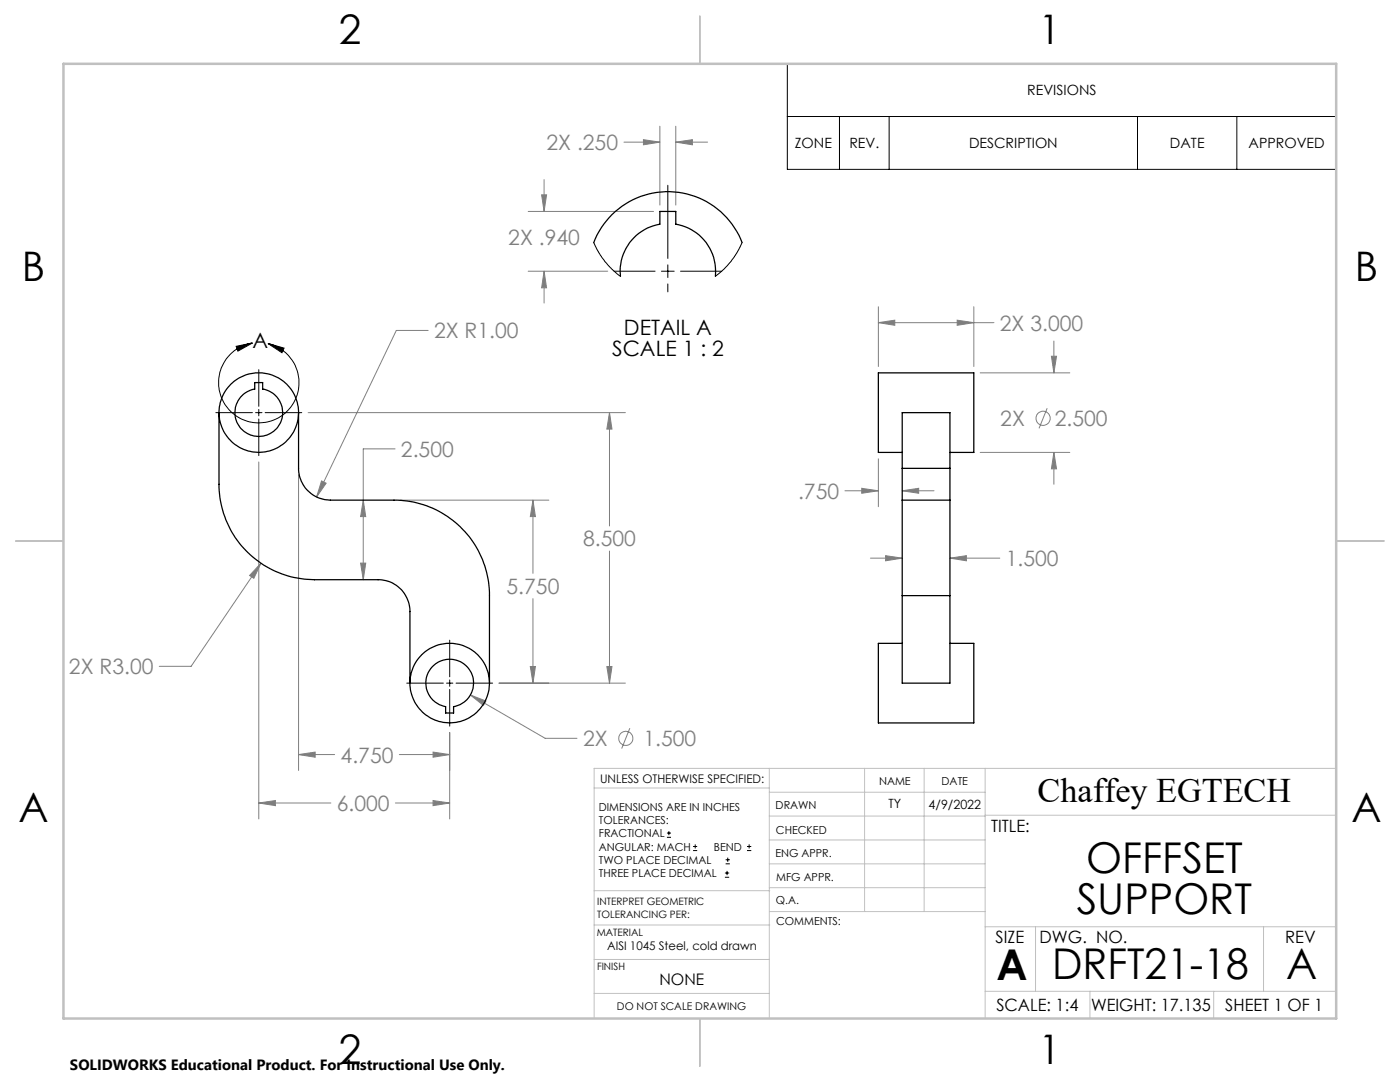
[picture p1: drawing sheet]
<svg xmlns="http://www.w3.org/2000/svg" width="279mm" height="216mm" viewBox="0 0 279 216" stroke-linecap="round" stroke-linejoin="round" font-family="sans-serif">
<g fill="none" stroke="#808080" stroke-width=".2">
<path d="M108.1 38.9h1l-.5 3.3zM108.6 35.8v6.4M124.5 28.4h7.2M128.4 27.9l3.3 .5-3.3 .5zM131.7 25.2v15.7M134.9 28.4l3.3-.5v1zM134.9 25.2v15.7M134.9 28.4h6.3M105.4 54.1h15.9M105.4 42.2h25M108.6 54.1l.5 3.3h-1zM108.6 54.1v6.4"/>
<path d="M85.4 65.9h-6.3l-15.9 33.3M175.3 64.4l3.3-.5v1zM175.3 61.2v11.9M175.3 64.4h23.1M191 63.9l3.3 .5-3.3 .5zM194.3 61.2v11.9M195.6 74.4h17.9M209.8 71.1h1.1l-.6 3.3zM210.3 68.1v6.3M51.6 92.2v71.2M59.6 94.7v59M61.5 82.3h63.3"/>
<path d="M64.2 96l.9 .4-1.9 2.8zM72.5 99.8l.5 3.3h-1zM78.8 89.6h-6.3v26.1M79.9 99.8h29.6M106.4 99.8l.5 3.3h-1.1zM106.4 99.8v14.6M121.6 82.3l.5 3.3h-1zM121.6 82.3v22.7M168.6 97.9h6.7M172 97.4l3.3 .5-3.3 .5zM175.3 91.5v9.6M180.1 97.9l3.2-.5v1z"/>
<path d="M180.1 97.9h6.3M195.6 90.3h17.9M209 81.5l-1.6 4M210.3 90.3l.6 3.3h-1.1zM210.3 90.3v6.3M52.1 112.4l-1.4 3-.9-.6zM52.1 112.4l-14 20.6h-6.3M72 112.4h1l-.5 3.3zM106.4 119.5v16.8M121.6 110v26.3M173.7 111.4h6.4M176.7 110.9l3.4 .5-3.4 .5z"/>
<path d="M189.6 111.4l3.3-.5v1zM189.6 111.4h9.9M93.9 138.7l3.1 1.2-.5 .9zM93.9 138.7l14.9 8.6h6.3M99.6 136.3h25.2M105.8 133h1.1l-.5 3.3zM121.1 133h1l-.5 3.3zM59.6 150.6l3.3-.5v1zM59.6 150.6h7.2M79.7 150.6h10M86.4 159.7l3.3 .5-3.3 .6zM86.4 150.1l3.3 .5-3.3 .5z"/>
<path d="M89.7 146.2v17.2M125.7 145.3l-1.6 4.1M51.6 160.2l3.4-.5v1.1zM51.6 160.2h14.4M78.9 160.2h10.8"/>
<circle cx="208.2" cy="83.5" r="1.41"/>
<circle cx="124.9" cy="147.3" r="1.4"/>
</g>
<g fill="none" stroke="#000" stroke-width=".2">
<path d="M157.1 12.7h109.6v21.1h-109.6zM133.3 37v14.6M157.1 23.2h109.6M167.5 23.2v10.6M177.4 23.2v10.6M227 23.2v10.6M246.8 23.2v10.6M122.6 54.1h8.1M132 54.1h2.5M133.3 52.8v2.6M133.3 56.7v1.5M135.8 54.1h8.2"/>
<path d="M47.1 69.1l3.3-.7-2.9 1.7zM50.4 68.4a8 8 0 0 0-5.6 12.2 8 8 0 0 0 13.4 .4 8 8 0 0 0-4.7-12.5M51.6 73.8v7.3M53.5 68.5l3.2 1-.4 .9zM43.1 82.3h7.3M51 82.3h1.3M51.6 81.7v1.3M51.6 83.6v7.3M52.9 82.3h7.3M81.2 136.3h7.3M89.1 136.3h1.3M89.7 127.7v7.3"/>
<path d="M89.7 135.7v1.2M89.7 137.6v7.3M91 136.3h7.3M133.1 167.1h.8M133.1 166.2h.8M133.5 165.8v.9M138.3 169.7h.8M138.3 168.9h.8M138.7 168.5v.8M144.7 175h.8M144.7 174.2h.8M144.8 172.4h.9"/>
<path d="M144.8 171.6h.9M145.1 173.8v.8M145.2 171.1v.9M149.1 169.7h.8M149.1 168.9h.8M149.5 168.5v.8"/>
</g>
<g fill="none" stroke="#c0c0c0" stroke-width=".2">
<path d="M118.6 157.2h34.9M153.5 153.3v49.9M153.5 158.1h43.1M172.5 153.3v28.6M184.4 153.3v28.6M196.6 153.3v49.9M266.7 153.3h-148.1v49.9M118.6 177.7h35M153.5 167.6h43.1M153.5 162.8h43.1M153.5 172.4h43.1M153.5 177.1h43.1"/>
<path d="M196.6 162.7h70.1M118.6 191.5h34.9M118.6 184.6h35M118.6 198.2h34.9M153.6 181.9h43M196.6 197.8h70.1M196.6 184.9h70.1M206.7 184.9v12.9M217.5 197.8v5.4M242.2 197.8v5.4M252.2 184.9v12.9"/>
</g>
<path d="M139.7 3.2v9.5M3.1 107.9h9.6M266.7 107.9h9.5M139.7 203.2v9.6" fill="none" stroke="#c0c0c0" stroke-width=".25"/>
<path d="M12.7 12.7h254v190.5h-254z" fill="none" stroke="#c0c0c0" stroke-width=".5"/>
<path d="M47.1 69.1l3.3-.7-2.9 1.7zM53.5 68.5l3.2 1-.4 .9z" fill="#000"/>
<path d="M52.1 112.4l-2.3 2.4 .9 .6zM64.2 96l-1 3.2 1.9-2.8zM72.5 99.8l.5 3.3h-1zM72 112.4h1l-.5 3.3zM106.4 99.8l.5 3.3h-1.1zM105.8 133h1.1l-.5 3.3zM86.4 159.7l3.3 .5-3.3 .6zM51.6 160.2l3.4-.5v1.1zM121.6 82.3l.5 3.3h-1zM121.1 133h1l-.5 3.3zM59.6 150.6l3.3-.5v1zM86.4 150.1l3.3 .5-3.3 .5zM93.9 138.7l2.6 2.1 .5-.9zM191 63.9l3.3 .5-3.3 .5zM175.3 64.4l3.3-.5v1zM209.8 71.1h1.1l-.6 3.3zM210.3 90.3l.6 3.3h-1.1zM180.1 97.9l3.2-.5v1zM172 97.4l3.3 .5-3.3 .5zM176.7 110.9l3.4 .5-3.4 .5zM189.6 111.4l3.3-.5v1zM128.4 27.9l3.3 .5-3.3 .5zM134.9 28.4l3.3-.5v1zM108.6 54.1l.5 3.3h-1zM108.1 38.9h1l-.5 3.3z" fill="#808080"/>
<g fill="none" stroke="#000" stroke-width=".25">
<path d="M118.5 48.4a15.9 15.9 0 0 1 14.8-10.2 15.9 15.9 0 0 1 14.8 10.2M123.8 55.1a9.5 9.5 0 0 1 7.9-10.4v-2.5h3.2v2.5a9.5 9.5 0 0 1 7.9 10.4M50.8 76.3h1.6v1.3a4.8 4.8 0 0 1 3.2 7.3 4.8 4.8 0 0 1-8 0 4.8 4.8 0 0 1 3.2-7.3zM43.7 82.3v14.3a19.1 19.1 0 0 0 19.1 19.1h12.7a6.3 6.3 0 0 1 6.3 6.3v14.3M59.6 82.3v11.2a6.4 6.4 0 0 0 6.3 6.3h12.7a19 19 0 0 1 19.1 19.1v17.4M180.1 99.8v19.1M180.1 93.5v6.3M180.1 90.3h-4.8v-15.9h19v15.9h-4.7M180.1 99.8h9.5M180.1 93.5v-11.2h9.5v11.2M180.1 93.5h9.5M189.6 99.8v19.1"/>
<path d="M189.6 93.5v6.3M180.1 118.9v17.4h9.5v-17.4M180.1 118.9h9.5M86.5 132.9a4.8 4.8 0 0 1 7.5 1.3 4.8 4.8 0 0 1-3.5 6.8v1.3h-1.6v-1.3a4.8 4.8 0 0 1-3.7-3.3 4.8 4.8 0 0 1 1.3-4.8zM180.1 128.4h-4.8v15.9h19v-15.9h-4.7"/>
<circle cx="51.6" cy="82.3" r="7.9"/>
<circle cx="89.7" cy="136.3" r="7.9"/>
</g>
<path d="M118.5 48.4l1.1 2.1 1 1.6 1.8 1.9 1.4 1.1M148.1 48.4l-.9 1.9-1.3 1.8-1.4 1.6-1.7 1.4" fill="none" stroke="#000" stroke-width=".2"/>
<g font-size="8.5">
<text x="216.7" y="174.2">OFFFSET</text>
<text x="214.9" y="182.3">SUPPORT</text>
<text x="198.9" y="195.5">A</text>
<text x="210" y="195.4">DRFT21-18</text>
<text x="256.7" y="195.4">A</text>
</g>
<g font-size="8.1">
<text x="67.6" y="8.9">2</text>
<text x="207.3" y="8.9">1</text>
<text x="4.4" y="56.1">B</text>
<text x="270.4" y="56.1">B</text>
<text x="3.7" y="164.1">A</text>
<text x="269.7" y="164.1">A</text>
<text x="67.6" y="212.4">2</text>
<text x="207.3" y="212.4">1</text>
</g>
<text font-size="6.9" x="207.1" y="160.1">Chaffey EGTECH</text>
<g font-size="4.2" fill="#808080">
<text x="109.1" y="30">2X .250</text>
<text x="101.4" y="48.9">2X .940</text>
<text x="199.6" y="66">2X 3.000</text>
<text x="86.6" y="67.5">2X R1.00</text>
<text x="199.6" y="85">2X</text>
<text x="210.5" y="85">2.500</text>
<text x="80" y="91.2">2.500</text>
<text x="159.3" y="99.5">.750</text>
<text x="116.4" y="109">8.500</text>
<text x="200.7" y="113">1.500</text>
<text x="101.1" y="118.5">5.750</text>
<text x="13.8" y="134.6">2X R3.00</text>
<text x="116.4" y="148.9">2X</text>
<text x="128.4" y="148.9">1.500</text>
<text x="68" y="152.2">4.750</text>
<text x="67.2" y="161.8">6.000</text>
</g>
<g font-size="4.2">
<text x="50.4" y="69.5">A</text>
<text x="122.2" y="71">SCALE 1 : 2</text>
<text x="124.5" y="66.8">DETAIL A</text>
</g>
<g font-size="3.4">
<text x="197.8" y="166">TITLE:</text>
<text x="198.7" y="188.1">SIZE</text>
<text x="207.5" y="188.1">DWG. NO.</text>
<text x="256.5" y="188.2">REV</text>
<text x="198.8" y="201.7">SCALE: 1:4</text>
<text x="217.7" y="201.8">WEIGHT: 17.135</text>
<text x="244.5" y="201.7">SHEET 1 OF 1</text>
</g>
<text font-size="3.2" x="131.6" y="196.6">NONE</text>
<text font-size="3" x="14" y="213.5">SOLIDWORKS Educational Product. For Instructional Use Only.</text>
<g font-size="2.8">
<text x="205" y="19">REVISIONS</text>
<text x="158.6" y="29.6">ZONE</text>
<text x="169.5" y="29.6">REV.</text>
<text x="193.4" y="29.6">DESCRIPTION</text>
<text x="233.5" y="29.6">DATE</text>
<text x="249.2" y="29.6">APPROVED</text>
</g>
<g font-size="2.5">
<text x="177.3" y="161.3">TY</text>
<text x="185.3" y="161.4">4/9/2022</text>
</g>
<g font-size="2.4">
<text x="119.8" y="156.2">UNLESS OTHERWISE SPECIFIED:</text>
<text x="121.2" y="189.6">AISI 1045 Steel, cold drawn</text>
</g>
<g font-size="2.2">
<text x="119.5" y="161.8">DIMENSIONS ARE IN INCHES</text>
<text x="154.8" y="161.4">DRAWN</text>
<text x="175.4" y="156.6">NAME</text>
<text x="187.9" y="156.7">DATE</text>
<text x="119.5" y="164.4">TOLERANCES:</text>
<text x="119.5" y="167.1">FRACTIONAL</text>
<text x="154.9" y="166.3">CHECKED</text>
<text x="119.5" y="169.7">ANGULAR: MACH</text>
<text x="119.5" y="172.4">TWO PLACE DECIMAL</text>
<text x="142.5" y="169.7">BEND</text>
<text x="154.8" y="171">ENG APPR.</text>
<text x="119.5" y="175">THREE PLACE DECIMAL</text>
<text x="154.9" y="175.7">MFG APPR.</text>
<text x="154.9" y="180.4">Q.A.</text>
<text x="154.9" y="184.6">COMMENTS:</text>
</g>
<text font-size="2.1" x="123.1" y="201.6">DO NOT SCALE DRAWING</text>
<g font-size="2">
<text x="119.2" y="180.6">INTERPRET GEOMETRIC</text>
<text x="119.2" y="183.1">TOLERANCING PER:</text>
<text x="119.1" y="186.7">MATERIAL</text>
<text x="119.1" y="193.5">FINISH</text>
</g>
</svg>
